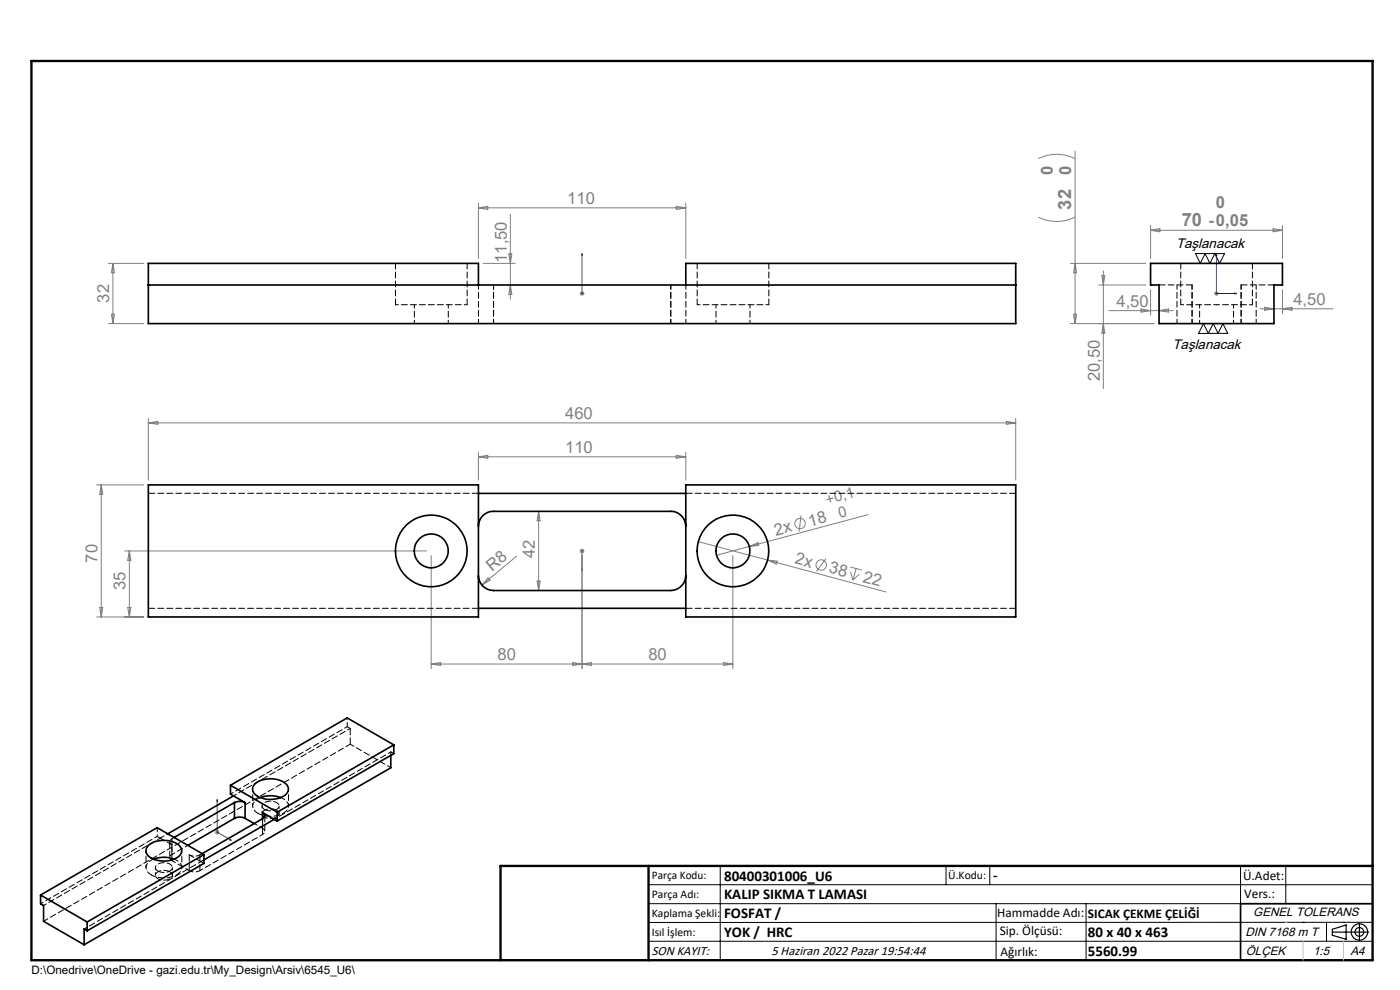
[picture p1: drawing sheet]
<svg xmlns="http://www.w3.org/2000/svg" width="297mm" height="210mm" viewBox="0 0 297 210" stroke-linecap="round" stroke-linejoin="round" font-family="sans-serif">
<g fill="none" stroke="#808080" stroke-width=".21">
<path d="M220.2 33.6a8.8 8.8 0 0 1 7.9 0M228.1 32.1v36.5M23 55.9h7.5M24 55.9v12.7M24 55.9l.3 1.9h-.7zM101.5 43.1v11.7M101.5 44.1h44M101.5 44.1l2-.3v.6zM102.5 55.9h6.8M107.9 53.9h.7l-.3 2zM108.3 45.4v18.1M143.5 43.8l2 .3-2 .3z"/>
<path d="M145.5 43.1v11.7M220.2 46.1a8.8 8.8 0 0 0 7.9 0M227.1 55.9h16M228.1 55.9l.3 1.9h-.6zM233.8 58.4h.6l-.3 2.1zM234.1 57.5v24.9M244.1 47.8v7M244.1 48.9h28M244.1 48.9l2-.4v.7zM270.1 48.5l2 .4-2 .3zM272.1 47.8v7M23 68.6h7.5"/>
<path d="M23.6 66.7h.7l-.3 1.9zM108.3 60.5l.3 2h-.7zM123 62.3h1M123.1 61.9l.7 .7M123.5 61.8v1M123.8 61.9l-.7 .7M227.1 68.6h17.8M227.8 66.7h.6l-.3 1.9zM233.1 60.5h10M234.1 68.6l.3 2.1h-.6zM235.2 65.9h13.7M242.1 65.5l2 .4-2 .3z"/>
<path d="M244.1 61.4v5.5M245.9 65.9l2-.4v.7zM257.6 62.3h1M257.7 61.9l.7 .7M258.1 61.8v1M258.4 61.9l-.7 .7M267.3 65.5h15.5M268.3 65.2l2 .3-2 .3zM272.1 61.4v5.1M272.1 65.5l2-.3v.6zM31.5 88.7v13.1M31.5 89.7h184"/>
<path d="M31.5 89.7l2-.3v.6zM101.5 95.9v5.9M101.5 96.9l2-.3v.6zM101.5 96.9h44M143.5 96.6l2 .3-2 .3zM145.5 95.9v5.9M213.5 89.4l2 .3-2 .3zM215.5 88.7v13.1M20.5 102.9h10M21.5 102.9v28M21.5 102.9l.3 2h-.6zM26.4 116.9h64.1"/>
<path d="M27.4 116.9v14M27.4 116.9l.4 1.9h-.7zM91.5 117.9v23.9M109.6 118l-7.4 6.1M114.3 108.5v16.8M114.3 108.5l.3 1.9h-.7zM123 116.9h1M123.1 116.5l.7 .7M123.5 116.3v1.1M123.5 117.9v23.9M123.8 116.5l-.7 .7M148.1 114.9l14.7 3.9"/>
<path d="M155.5 117.9v23.9M159 115.9l1.8-.8 .2 .6zM162.8 118.8l25.2 6.8M162.8 118.8l2.1 .2-.2 .7zM169.9 109.4l-.4 3.3M175.2 118.5l-2 2.7M184.1 109.2l-32.1 8.6M20.5 130.9h10M21.2 128.9h.6l-.3 2zM27.1 128.9h.7l-.4 2zM103.5 122.6l.5 .5-1.8 1zM113.9 123.3h.7l-.3 2z"/>
<path d="M180.4 120.3l2.4 .6M180.4 121.3l.6 1.7M181.6 120.6l-.6 2.4M182.3 121.8l-1.3 1.2M91.5 140.9l2-.4v.7zM121.5 140.5v.7l4-.7v.7zM153.5 140.5l2 .4-2 .3zM155.5 140.9h-64M45.6 176.5h1M45.7 176.2l.7 .7M46.1 176v1.1M46.4 176.2l-.7 .7"/>
<circle cx="169.7" cy="111.1" r="1.12"/>
<circle cx="174.2" cy="119.9" r="1.1"/>
</g>
<g fill="none" stroke="#000" stroke-width=".25">
<path d="M282.6 197.7h7.8M282.6 197.1l3-.9v3l-3-.8zM288.4 195.8v3.8M106.2 203.7h185"/>
<circle cx="288.4" cy="197.7" r="1.74"/>
<circle cx="288.4" cy="197.7" r=".93"/>
</g>
<g fill="none" stroke="#00f" stroke-width=".21">
<path d="M123.5 53.8v.4v-.4M123.5 53.8v8.5M258.1 53.8l.1 .4h-.2zM258.1 53.8v8.5h4.2M123.5 62.2v.2zM123.5 62.3h.1M261.9 62.2l.4 .1-.4 .1zM123.5 116.8v.2zM123.5 116.9h.1M123.5 116.9v4.2M123.5 121.1v-.4v.4M46.1 169.6v.4l-.1-.1z"/>
<path d="M46.1 169.6v6.9l3 1.8M48.8 178l.3 .3-.3-.1z"/>
</g>
<g fill="none" stroke="#000" stroke-width=".21">
<path d="M253.6 53.8h6.2l-1.1 2.1-1-2.1-1 2.1-1-2.1-1.1 2.1zM255.3 68.6l1 2.1 1.1-2.1 1 2.1 1-2.1 1.1 2.1h-6.2zM137.6 187.7h153.6M137.6 191.7h153.6M137.6 199.7h153.6M152.8 183.7v20M200.7 183.7v4M210 183.7v4M211.3 191.7v12M230.4 191.7v12M263.2 183.7v20M272.8 183.7v8"/>
<path d="M276.4 195.6h.1M281.4 195.6v4.1M285 195.6h.1M291.2 195.6l-153.6 .1"/>
</g>
<path d="M291.2 191.7h-28v12" fill="none" stroke="#000" stroke-width=".35"/>
<path d="M6.7 12.9h284.5v190.8h-284.5zM137.6 183.7v20M291.2 183.7h-185v20" fill="none" stroke="#000" stroke-width=".5"/>
<path d="M276.4 199.7v4M285 199.7v4" fill="none" stroke="#c0c0c0" stroke-width=".21"/>
<path d="M272.8 195.6h.1" fill="none" stroke="#c0c0c0" stroke-width=".25"/>
<g fill="#00f">
<path d="M123.5 62.2v.2zM123.5 53.8v.4z"/>
<path d="M123.5 120.7v.4zM123.5 116.8v.2z"/>
<path d="M261.9 62.2l.4 .1-.4 .1zM258.1 53.8l.1 .4h-.2zM48.8 178l.3 .3-.3-.1zM46.1 169.6v.4l-.1-.1z"/>
</g>
<g fill="none" stroke="#000" stroke-width=".35">
<path d="M244.1 55.9h28v4.6h-1.8v8.1h-24.4v-8.1h-1.8zM31.5 60.5h184M101.5 60.5v-4.6h-70v12.7h184v-12.7h-70v4.6M31.5 102.9h70v28h-70zM101.5 111.6a3.1 3.1 0 0 1 3.2-3.1h37.6a3.2 3.2 0 0 1 3.2 3.1M101.5 104.7h44M145.5 102.9h70v28h-70zM101.5 122.1a3.2 3.2 0 0 0 3.2 3.2h37.6a3.3 3.3 0 0 0 3.2-3.2M101.5 129h44M83.5 158v1.9l-24.7 14.3M83.5 158l-24.7 14.3M83.5 158l-9.8-5.7-24.8 14.3"/>
<path d="M31.6 179.2a5.5 5.5 0 0 1 6.5 .2 1.63 1.63 0 0 1-.8 2.7 5.3 5.3 0 0 1-6.1-.9l-.2-.5v-.6zM48.9 166.6v1.8l.6 .4M48.9 166.6l9.9 5.7M49.5 168.8l2.5 1.4M49.5 168.8l-13.9 8.1M49.7 170.2a2.7 2.7 0 0 1 2.3 0M49.7 173.6a2.4 2.4 0 0 1 2.3 0M49.7 170.2l-12.8 7.5M49.7 170.2v3.4M49.7 173.6l-9.8 5.7M52 170.2v3.4M52 173.6l1.9 1.1"/>
<path d="M53.9 166.4a5.3 5.3 0 0 1 7 .2 1.84 1.84 0 0 1-1.4 2.6 5.3 5.3 0 0 1-5.7-1l-.2-.9zM55.2 169.2a6.2 6.2 0 0 1 4.3 0M55.7 172.4a.69 .69 0 0 1 .5 .6 .69 .69 0 0 1-.5 .7M55.7 173.7l-12.8 7.4M55.7 172.4l2.5 1.4M55.7 172.4v1.3M58.2 173.8l-14.9 8.6M58.2 173.8l.6 .4M58.8 172.3v1.9M82.9 160.3v2.6l-65 37.5M8.6 189.9v1.8l.6 .4v3.3l8.7 5M8.6 189.9l9.9 5.7"/>
<path d="M18.5 195.6v1.8M18.5 197.4l-.6-.3v3.3M32.6 182.2a6.3 6.3 0 0 1 4.3 0M43.3 181.3l-24.8 14.3M43.3 181.3v1.9l-24.8 14.2M43.3 181.3l-10-5.7-24.7 14.3"/>
<circle cx="91.5" cy="116.9" r="3.6"/>
<circle cx="91.5" cy="116.9" r="7.6"/>
<circle cx="155.5" cy="116.9" r="3.6"/>
<circle cx="155.5" cy="116.9" r="7.6"/>
</g>
<path d="M101.5 68.6v-8.2M104.7 68.6v-8.2M142.3 68.6v-8.2M145.5 68.6v-8.2M249.7 68.6v-8.2M252.9 68.6v-8.2M263.3 68.6v-8.2M266.5 68.6v-8.2M54.7 172.5a5.5 5.5 0 0 0 6.1-.6 1.71 1.71 0 0 0-1.1-2.7h-.1M55.2 169.2a1.78 1.78 0 0 0-1.3 2.6l.8 .7M32.1 185.6a5.5 5.5 0 0 0 6.1-.6 1.71 1.71 0 0 0-1.1-2.7l-.1-.1M32.6 182.2a1.78 1.78 0 0 0-1.4 2.6l.9 .8" fill="none" stroke="#000" stroke-width=".21" stroke-dasharray="1.3 .6" stroke-dashoffset=".3"/>
<path d="M83.9 64.6h15.2M147.9 64.6h15.2M53.6 167.4v3.6M61.2 171v-3.6M31 180.4v3.6M38.6 184v-3.6" fill="none" stroke="#000" stroke-width=".21" stroke-dasharray="1.3 .6" stroke-dashoffset=".7"/>
<path d="M83.9 55.8v8.8M147.9 55.8v8.8M250.5 55.8v8.8M99.1 64.6v-8.8M163.1 64.6v-8.8M252.9 60.4h-7M265.7 64.6v-8.8M270.3 60.4h-7M37 177.6l-.5 .3M42.4 181.3l.5-.3" fill="none" stroke="#000" stroke-width=".21" stroke-dasharray="1.3 .6"/>
<path d="M87.9 64.6v4M95.1 68.6v-4M151.9 64.6v4M159.1 68.6v-4M254.5 64.6v4M261.7 68.6v-4" fill="none" stroke="#000" stroke-width=".21" stroke-dasharray="1.3 .6" stroke-dashoffset=".5"/>
<path d="M250.5 64.6h7.6M258.1 64.6h7.6M73.7 154.1l-24.8 14.3M74.3 154.5l-24.7 14.3M82.9 159.5l-24.7 14.3M33.4 177.4l-24.8 14.3M34 177.8l-24.8 14.3M39.9 179.3l-3.4 2M55.7 175.7l-1.8-1M55.7 175.7v-2M42.4 184.7l13.3-7.7M42.6 182.8l-24.7 14.3" fill="none" stroke="#000" stroke-width=".21" stroke-dasharray="1.3 .6" stroke-dashoffset=".6"/>
<g fill="none" stroke="#000" stroke-width=".21" stroke-dasharray="1.3 .6" stroke-dashoffset="-.1">
<path d="M101.5 104.6h-70M215.5 104.6h-70M101.5 129h-70M215.5 129h-70M74.3 157.9v-3.4M36 178.6v3.3M55.7 177v-3.3M56.1 171.7a.85 .85 0 0 1-.5-1 .85 .85 0 0 1 .9-.6 2.11 2.11 0 0 1 2.7 .8 1.82 1.82 0 0 1-2.5 1l-.6-.2M56.2 176.4v-3.4M58.7 171.9a.85 .85 0 0 1 .5 .9 .85 .85 0 0 1-.9 .7 2.11 2.11 0 0 1-2.7-.8 1.82 1.82 0 0 1 2.5-1.1l.6 .3M33.5 184.8a.85 .85 0 0 1-.5-1 .85 .85 0 0 1 .9-.7 2.11 2.11 0 0 1 2.7 .8 1.82 1.82 0 0 1-2.5 1.1l-.6-.2M36 184.9a.85 .85 0 0 1 .6 1 .85 .85 0 0 1-.9 .7 2.11 2.11 0 0 1-2.7-.9 1.82 1.82 0 0 1 2.4-1l.6 .2"/>
<path d="M36.5 181.3v-3.4M36.5 182.6v-3.4M40.1 184.7v-3.4M42.4 184.7v-3.4"/>
</g>
<path d="M74.3 154.5l-.6-.4M82.9 159.5v.7M83.6 159.9l-.7-.4M34 177.8l-.6-.4M82.9 162.8l-8.6-4.9M36.5 182.6l3.6 2.1M40.1 181.3a2.5 2.5 0 0 0 2.3 0M40.1 184.7a2.5 2.5 0 0 0 2.3 0M43.3 182.4l-.7 .4M43.3 183.1l-.7-.3" fill="none" stroke="#000" stroke-width=".21" stroke-dasharray="1.3 .6" stroke-dashoffset=".4"/>
<path d="M74.3 157.9l-65.1 37.5M36.5 179.2l-2.5-1.4M42.6 182.8l-2.5-1.5" fill="none" stroke="#000" stroke-width=".21" stroke-dasharray="1.3 .6" stroke-dashoffset=".2"/>
<path d="M73.7 152.3v1.8M33.4 177.4v-1.9M35.6 176.8l-1.6 1" fill="none" stroke="#000" stroke-width=".21" stroke-dasharray="1.3 .6" stroke-dashoffset=".9"/>
<path d="M36.5 177.9a.69 .69 0 0 0-.5 .7 .69 .69 0 0 0 .5 .6M55.6 171v1.6M55.7 177a.69 .69 0 0 0 .5-.6 .69 .69 0 0 0-.5-.7M59.2 172.6v-1.6M33 184v1.7M36.5 181.3a.69 .69 0 0 0-.5 .6 .69 .69 0 0 0 .5 .7M36.6 185.7v-1.7" fill="none" stroke="#000" stroke-width=".21" stroke-dasharray="1.3 .6" stroke-dashoffset=".8"/>
<g font-size="3.9" fill="#808080">
<text x="227.2" y="44.4" transform="rotate(-90 227.2 44.4)">32</text>
<text x="250.7" y="47.9">70 -0,05</text>
</g>
<g font-size="3.5" fill="#808080">
<text x="223.3" y="37.2" transform="rotate(-90 223.3 37.2)">0</text>
<text x="227.2" y="37.2" transform="rotate(-90 227.2 37.2)">0</text>
<text x="120.3" y="43.3">110</text>
<text x="258" y="44.1">0</text>
<text x="107.5" y="55.8" transform="rotate(-90 107.5 55.8)">11,50</text>
<text x="23.2" y="64.2" transform="rotate(-90 23.2 64.2)">32</text>
<text x="236.8" y="65.1">4,50</text>
<text x="274.4" y="64.7">4,50</text>
<text x="233.3" y="80.8" transform="rotate(-90 233.3 80.8)">20,50</text>
<text x="119.9" y="88.9">460</text>
<text x="119.9" y="96.1">110</text>
<text x="164.6" y="113.6" transform="rotate(-15 164.6 113.6)">2x</text>
<text x="171.8" y="111.7" transform="rotate(-15 171.8 111.7)">18</text>
<text x="20.7" y="119.3" transform="rotate(-90 20.7 119.3)">70</text>
<text x="113.5" y="118.3" transform="rotate(-90 113.5 118.3)">42</text>
<text x="168.5" y="119.5" transform="rotate(15 168.5 119.5)">2x</text>
<text x="26.7" y="125.1" transform="rotate(-90 26.7 125.1)">35</text>
<text x="104.4" y="121.3" transform="rotate(-40 104.4 121.3)">R8</text>
<text x="175.7" y="121.4" transform="rotate(15 175.7 121.4)">38</text>
<text x="182.9" y="123.4" transform="rotate(15 182.9 123.4)">22</text>
<text x="105.5" y="140">80</text>
<text x="137.5" y="140">80</text>
</g>
<g font-size="3.2" fill="#808080">
<text x="175.5" y="107" transform="rotate(-15 175.5 107)">+0,1</text>
<text x="178.1" y="110" transform="rotate(-15 178.1 110)">0</text>
</g>
<g font-size="3.2">
<text x="153.6" y="186.8">80400301006_U6</text>
<text x="153.6" y="190.8">KALIP SIKMA T LAMASI</text>
<text x="210.7" y="186.6">-</text>
<text x="153.6" y="194.8">FOSFAT /</text>
<text x="153.6" y="198.8">YOK / HRC</text>
<text x="230.8" y="198.7">80 x 40 x 463</text>
<text x="230.8" y="202.8">5560.99</text>
</g>
<g font-size="2.9">
<text x="249.5" y="52.6">Taşlanacak</text>
<text x="248.7" y="74">Taşlanacak</text>
</g>
<g font-size="2.8">
<text x="263.7" y="186.7">Ü.Adet:</text>
<text x="263.9" y="190.5">Vers.:</text>
<text x="211.5" y="194.5">Hammadde Adı:</text>
<text x="230.8" y="194.7">SICAK ÇEKME ÇELİĞİ</text>
<text x="138.3" y="202.6">SON KAYIT:</text>
<text x="163.7" y="202.6">5 Haziran 2022 Pazar 19:54:44</text>
<text x="212.1" y="198.4">Sip. Ölçüsü:</text>
<text x="212.2" y="202.7">Ağırlık:</text>
</g>
<g font-size="2.6">
<text x="265.9" y="194.4">GENEL TOLERANS</text>
<text x="264.2" y="198.5">DIN 7168 m T</text>
<text x="264.3" y="202.6">ÖLÇEK</text>
<text x="278.5" y="202.6">1:5</text>
<text x="286.5" y="202.6">A4</text>
</g>
<g font-size="2.5">
<text x="138.3" y="186.4">Parça Kodu:</text>
<text x="138.3" y="190.5">Parça Adı:</text>
<text x="201.2" y="186.5">Ü.Kodu:</text>
<text x="138.3" y="194.5">Kaplama Şekli:</text>
<text x="138.3" y="198.6">Isıl İşlem:</text>
<text x="6.7" y="206.7">D:\Onedrive\OneDrive - gazi.edu.tr\My_Design\Arsiv\6545_U6\</text>
</g>
</svg>
